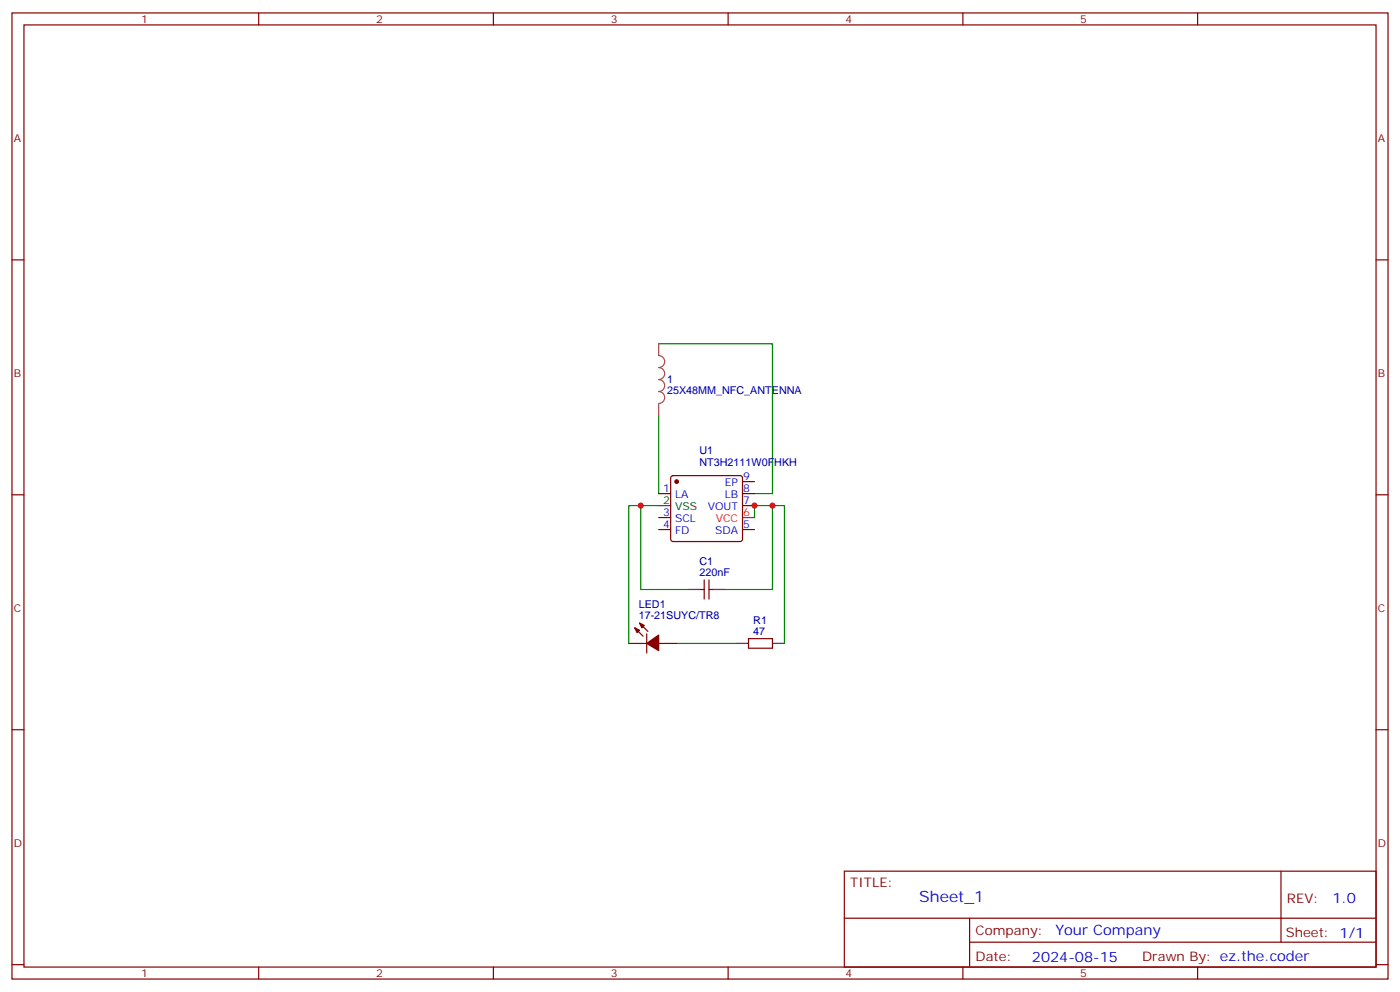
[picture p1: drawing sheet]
<svg xmlns="http://www.w3.org/2000/svg" width="412mm" height="292mm" viewBox="0 0 412 292" stroke-linecap="round" stroke-linejoin="round" font-family="sans-serif">
<g fill="none" stroke="#870000" stroke-width=".35">
<path d="M3.5 3.8h405.4v284.3h-405.4zM7.1 7.3h398.2v277.3h-398.2zM76.2 3.8v3.5M145.3 3.8v3.5M214.5 3.8v3.5M283.6 3.8v3.5M352.8 3.8v3.5M3.5 76.5h3.6M405.3 76.5h3.6M3.5 145.6h3.6M194 145.3h3.6M194 155.9h3.6"/>
<path d="M194 152.3h3.6M197.8 140.2l.5-.2h19.7l.5 .2 .2 .5v18l-.2 .5-.5 .2h-19.7l-.5-.2-.2-.5v-18zM218.7 141.7h3.5M218.7 145.3h3.5M218.7 148.8h3.5M218.7 155.9h3.5M405.3 145.6h3.6M206.4 173.5h1M207.4 170.7v5.6M208.8 170.7v5.6M208.8 173.5h1.1M185.2 189.4h5.3"/>
<path d="M187 184.8l2.4 2.5M188.4 183.4l2.5 2.4M190.5 186.5v5.7M194 189.4h5.3M220.5 188h7v2.8h-7zM3.5 214.8h3.6M405.3 214.8h3.6M248.7 256.4h156.6v28.2h-156.6zM377.3 256.4v20.9M248.7 270.2h156.5M285.6 277.3h119.6M285.6 270.2v14.2"/>
<path d="M3.5 283.9h3.6M76.2 284.6v3.5M145.3 284.6v3.5M214.5 284.6v3.5M283.6 284.6v3.5M352.8 284.6v3.5M405.3 283.9h3.6"/>
</g>
<path d="M194 101.2h33.5v44.1h-5.3M194 122.3v23M188.7 148.8h-3.5v40.6M194 148.8h-5.3v24.7h14.1M222.2 152.3v-3.5h5.3v24.7h-14.1M227.5 148.8h3.6v40.6M199.3 189.4h17.7" fill="none" stroke="#008700" stroke-width=".35"/>
<path d="M194 101.2v3.4a1.76 1.76 0 0 1 1.8 1.8 1.76 1.76 0 0 1-1.8 1.8 1.76 1.76 0 0 1 1.8 1.7 1.76 1.76 0 0 1-1.8 1.8 1.76 1.76 0 0 1 1.8 1.8 1.76 1.76 0 0 1-1.8 1.7 1.76 1.76 0 0 1 1.8 1.8 1.76 1.76 0 0 1-1.8 1.8M194 118.9v3.4" fill="none" stroke="#a64a4a" stroke-width=".35"/>
<g fill="#870000" stroke="#870000" stroke-width=".35">
<path d="M187 184.8l1.4 .7-.7 .7z"/>
<path d="M188.4 183.4l1.4 .7-.7 .7z"/>
<path d="M190.5 189.4l3.5-2.5v4.6z"/>
<circle cx="199.3" cy="141.7" r=".53"/>
</g>
<path d="M194 148.8h3.6M202.8 173.5h3.6M209.9 173.5h3.5M217 189.4h3.5M227.5 189.4h3.6" fill="none" stroke="#000" stroke-width=".35"/>
<path d="M218.7 152.3h3.5" fill="none" stroke="#f00" stroke-width=".35"/>
<g fill="#c00">
<circle cx="188.7" cy="148.8" r=".88"/>
<circle cx="227.5" cy="148.8" r=".88"/>
<circle cx="222.3" cy="148.8" r=".88"/>
</g>
<text font-size="4.6" fill="#00f" x="270.8" y="265.4">Sheet_1</text>
<g font-size="4.2" fill="#00f">
<text x="392.5" y="265.7">1.0</text>
<text x="310.9" y="275.2">Your Company</text>
<text x="304" y="283">2024-08-15</text>
</g>
<g font-size="3.9" fill="#800">
<text x="250.5" y="261">TITLE:</text>
<text x="379.1" y="265.7">REV:</text>
<text x="287.4" y="275.2">Company:</text>
<text x="378.7" y="275.8">Sheet: 1/1</text>
<text x="287.4" y="282.9">Date:</text>
<text x="336.4" y="282.9">Drawn By: ez.the.coder</text>
</g>
<g font-size="3.2" fill="#800">
<text x="41.6" y="6.8">1</text>
<text x="110.8" y="6.8">2</text>
<text x="179.9" y="6.8">3</text>
<text x="249.1" y="6.8">4</text>
<text x="318.2" y="6.8">5</text>
<text x="4.1" y="41.9">A</text>
<text x="405.9" y="41.9">A</text>
<text x="4.1" y="111.1">B</text>
<text x="405.9" y="111.1">B</text>
<text x="4.1" y="180.2">C</text>
<text x="405.9" y="180.2">C</text>
<text x="4.1" y="249.3">D</text>
<text x="405.9" y="249.3">D</text>
<text x="41.6" y="287.6">1</text>
<text x="110.8" y="287.6">2</text>
<text x="179.9" y="287.6">3</text>
<text x="249.1" y="287.6">4</text>
<text x="318.2" y="287.6">5</text>
</g>
<g font-size="3.2" fill="#000080">
<text x="196.5" y="112.8">1</text>
<text x="196.5" y="116.1">25X48MM_NFC_ANTENNA</text>
<text x="206" y="137.1">NT3H2111W0FHKH</text>
<text x="206" y="133.8">U1</text>
<text x="206" y="166.3">C1</text>
<text x="206" y="169.6">220nF</text>
<text x="188.2" y="179">LED1</text>
<text x="188.2" y="182.3">17-21SUYC/TR8</text>
<text x="221.9" y="183.6">R1</text>
<text x="221.9" y="186.9">47</text>
</g>
<g font-size="3.2" fill="#00f">
<text x="213.5" y="143.2">EP</text>
<text x="218.9" y="141.4">9</text>
<text x="195.4" y="144.9">1</text>
<text x="198.9" y="146.7">LA</text>
<text x="213.5" y="146.7">LB</text>
<text x="218.9" y="144.9">8</text>
<text x="218.9" y="148.4">7</text>
<text x="195.4" y="155.5">4</text>
<text x="195.4" y="152">3</text>
<text x="198.9" y="153.7">SCL</text>
<text x="208.5" y="150.2">VOUT</text>
<text x="218.9" y="155.5">5</text>
<text x="198.9" y="157.3">FD</text>
<text x="210.6" y="157.3">SDA</text>
</g>
<g font-size="3.2">
<text x="195.4" y="148.4">2</text>
<text x="198.9" y="150.2">VSS</text>
</g>
<g font-size="3.2" fill="#f00">
<text x="210.8" y="153.7">VCC</text>
<text x="218.9" y="152">6</text>
</g>
</svg>
